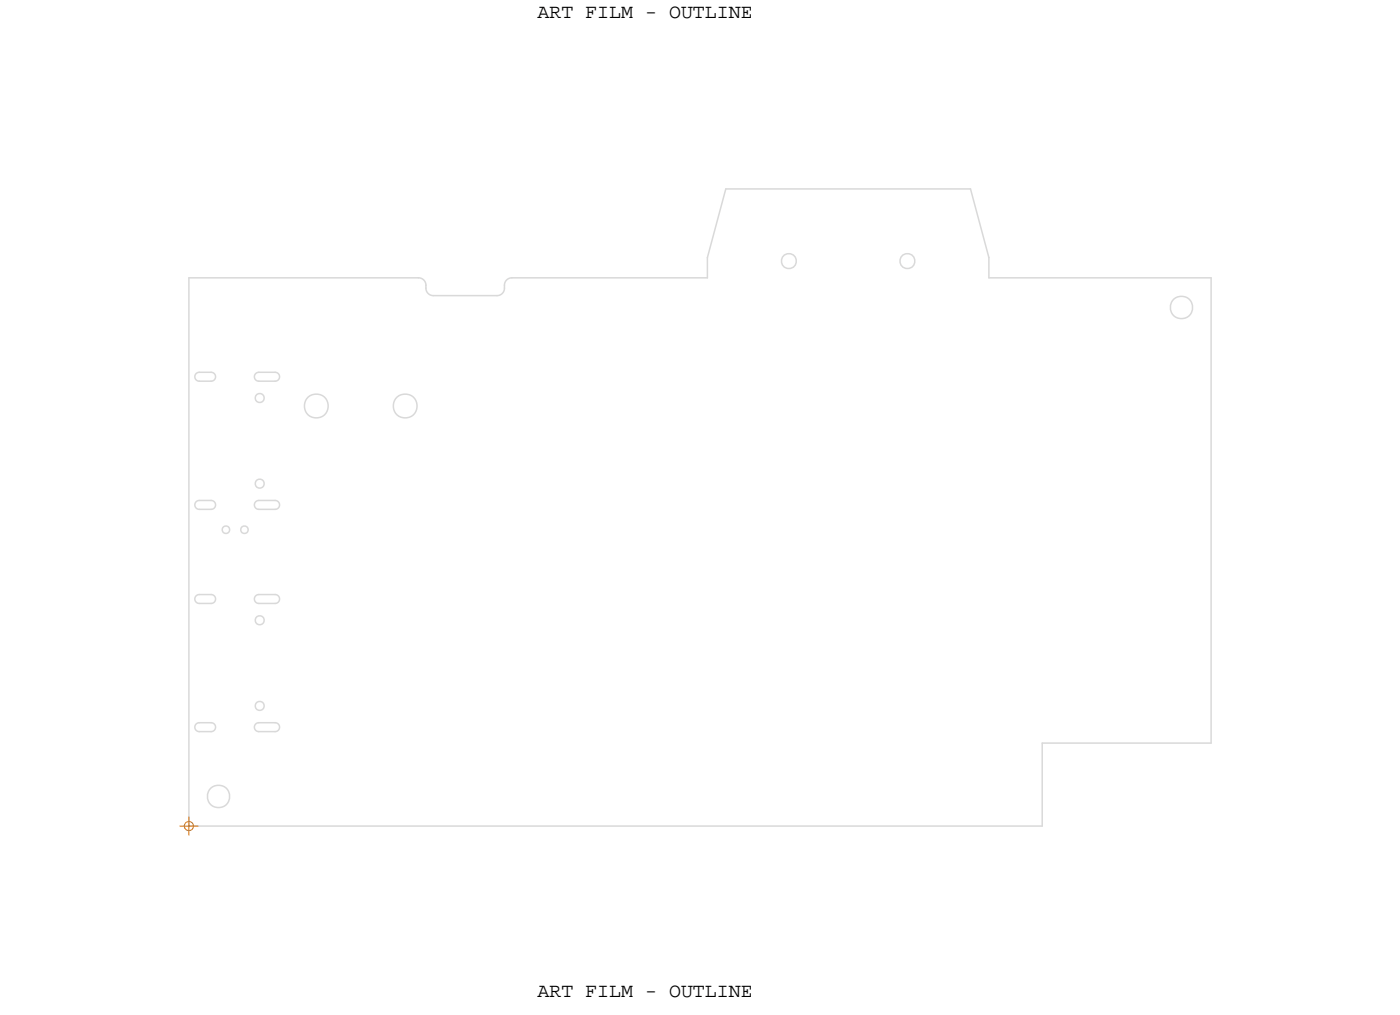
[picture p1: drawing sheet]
<svg xmlns="http://www.w3.org/2000/svg" width="95mm" height="69mm" viewBox="0 0 95 69" stroke-linecap="round" stroke-linejoin="round" font-family="sans-serif">
<!-- layer: Board Outline -->
<g fill="none" stroke="#d9d9d9" stroke-width=".1">
<path d="M12.8 18.8h15.5zM12.8 18.8v37zM28.3 18.8l.3 .1 .2 .4M28.8 19.3v.2zM28.8 19.5l.1 .3 .4 .2M29.3 20h4.3zM34.1 19.5l-.2 .3-.3 .2M34.1 19.3v.2zM34.6 18.8l-.4 .1-.1 .4M34.6 18.8h13.2zM47.8 17.4v1.4zM49 12.8h16.5z"/>
<path d="M49 12.8l-1.2 4.6zM65.5 12.8l1.3 4.6zM66.8 18.8h15zM66.8 17.4v1.4zM81.8 18.8v31.4zM13.5 25.1h.8zM13.5 33.8h.8zM13.5 25.7h.8zM13.5 34.4h.8zM13.5 25.1l-.3 .1v.2v.2l.3 .1M13.5 33.8l-.3 .1v.2v.2l.3 .1M14.3 25.1l.2 .1 .1 .2-.1 .2-.2 .1"/>
<path d="M14.3 33.8l.2 .1 .1 .2-.1 .2-.2 .1M15.1 35.6l.2-.1 .1 .1 .1 .2-.1 .1-.1 .1-.2-.1-.1-.1zM16.3 35.6l.2-.1 .2 .1 .1 .2-.1 .1-.2 .1-.2-.1v-.1zM17.3 26.7l.2-.1 .3 .1v.2v.2l-.3 .1-.2-.1-.1-.2zM17.3 32.4l.2-.1 .3 .1v.2v.2l-.3 .1-.2-.1-.1-.2zM17.5 25.7h1.1zM17.5 34.4h1.1zM17.5 25.1l-.2 .1-.1 .2 .1 .2 .2 .1M17.5 33.8l-.2 .1-.1 .2 .1 .2 .2 .1M17.5 25.1h1.1zM17.5 33.8h1.1zM18.6 25.1l.2 .1 .1 .2-.1 .2-.2 .1"/>
<path d="M18.6 33.8l.2 .1 .1 .2-.1 .2-.2 .1M12.8 55.8h57.6zM13.5 40.1h.8zM13.5 48.8h.8zM13.5 40.7h.8zM13.5 49.4h.8zM13.5 40.1l-.3 .1v.2v.2l.3 .1M13.5 48.8l-.3 .1v.2v.2l.3 .1M14.3 40.1l.2 .1 .1 .2-.1 .2-.2 .1M14.3 48.8l.2 .1 .1 .2-.1 .2-.2 .1M17.3 41.7l.2-.1 .3 .1v.2v.2l-.3 .1-.2-.1-.1-.2zM17.3 47.4l.2-.1 .3 .1v.2v.2l-.3 .1-.2-.1-.1-.2z"/>
<path d="M17.5 40.7h1.1zM17.5 49.4h1.1zM17.5 40.1l-.2 .1-.1 .2 .1 .2 .2 .1M17.5 48.8l-.2 .1-.1 .2 .1 .2 .2 .1M17.5 40.1h1.1zM17.5 48.8h1.1zM18.6 40.1l.2 .1 .1 .2-.1 .2-.2 .1M18.6 48.8l.2 .1 .1 .2-.1 .2-.2 .1M70.4 50.2h11.4zM70.4 50.2v5.6z"/>
<circle cx="53.2" cy="17.6" r=".5"/>
<circle cx="61.2" cy="17.6" r=".5"/>
<circle cx="21.4" cy="27.4" r=".81"/>
<circle cx="27.4" cy="27.4" r=".81"/>
<circle cx="79.8" cy="20.8" r=".76"/>
<circle cx="14.8" cy="53.8" r=".76"/>
</g>
<!-- layer: Drawing Origin -->
<path d="M12.1 55.8h1.3M12.5 55.5l.3-.1 .2 .1 .1 .3-.1 .2-.2 .1-.3-.1-.1-.2zM12.8 55.1v1.3" fill="none" stroke="#dd6f00" stroke-width=".07"/>
<g font-size="1.3">
<text x="36.3" y="1.2">ART FILM - OUTLINE</text>
<text x="36.3" y="67.3">ART FILM - OUTLINE</text>
</g>
</svg>
